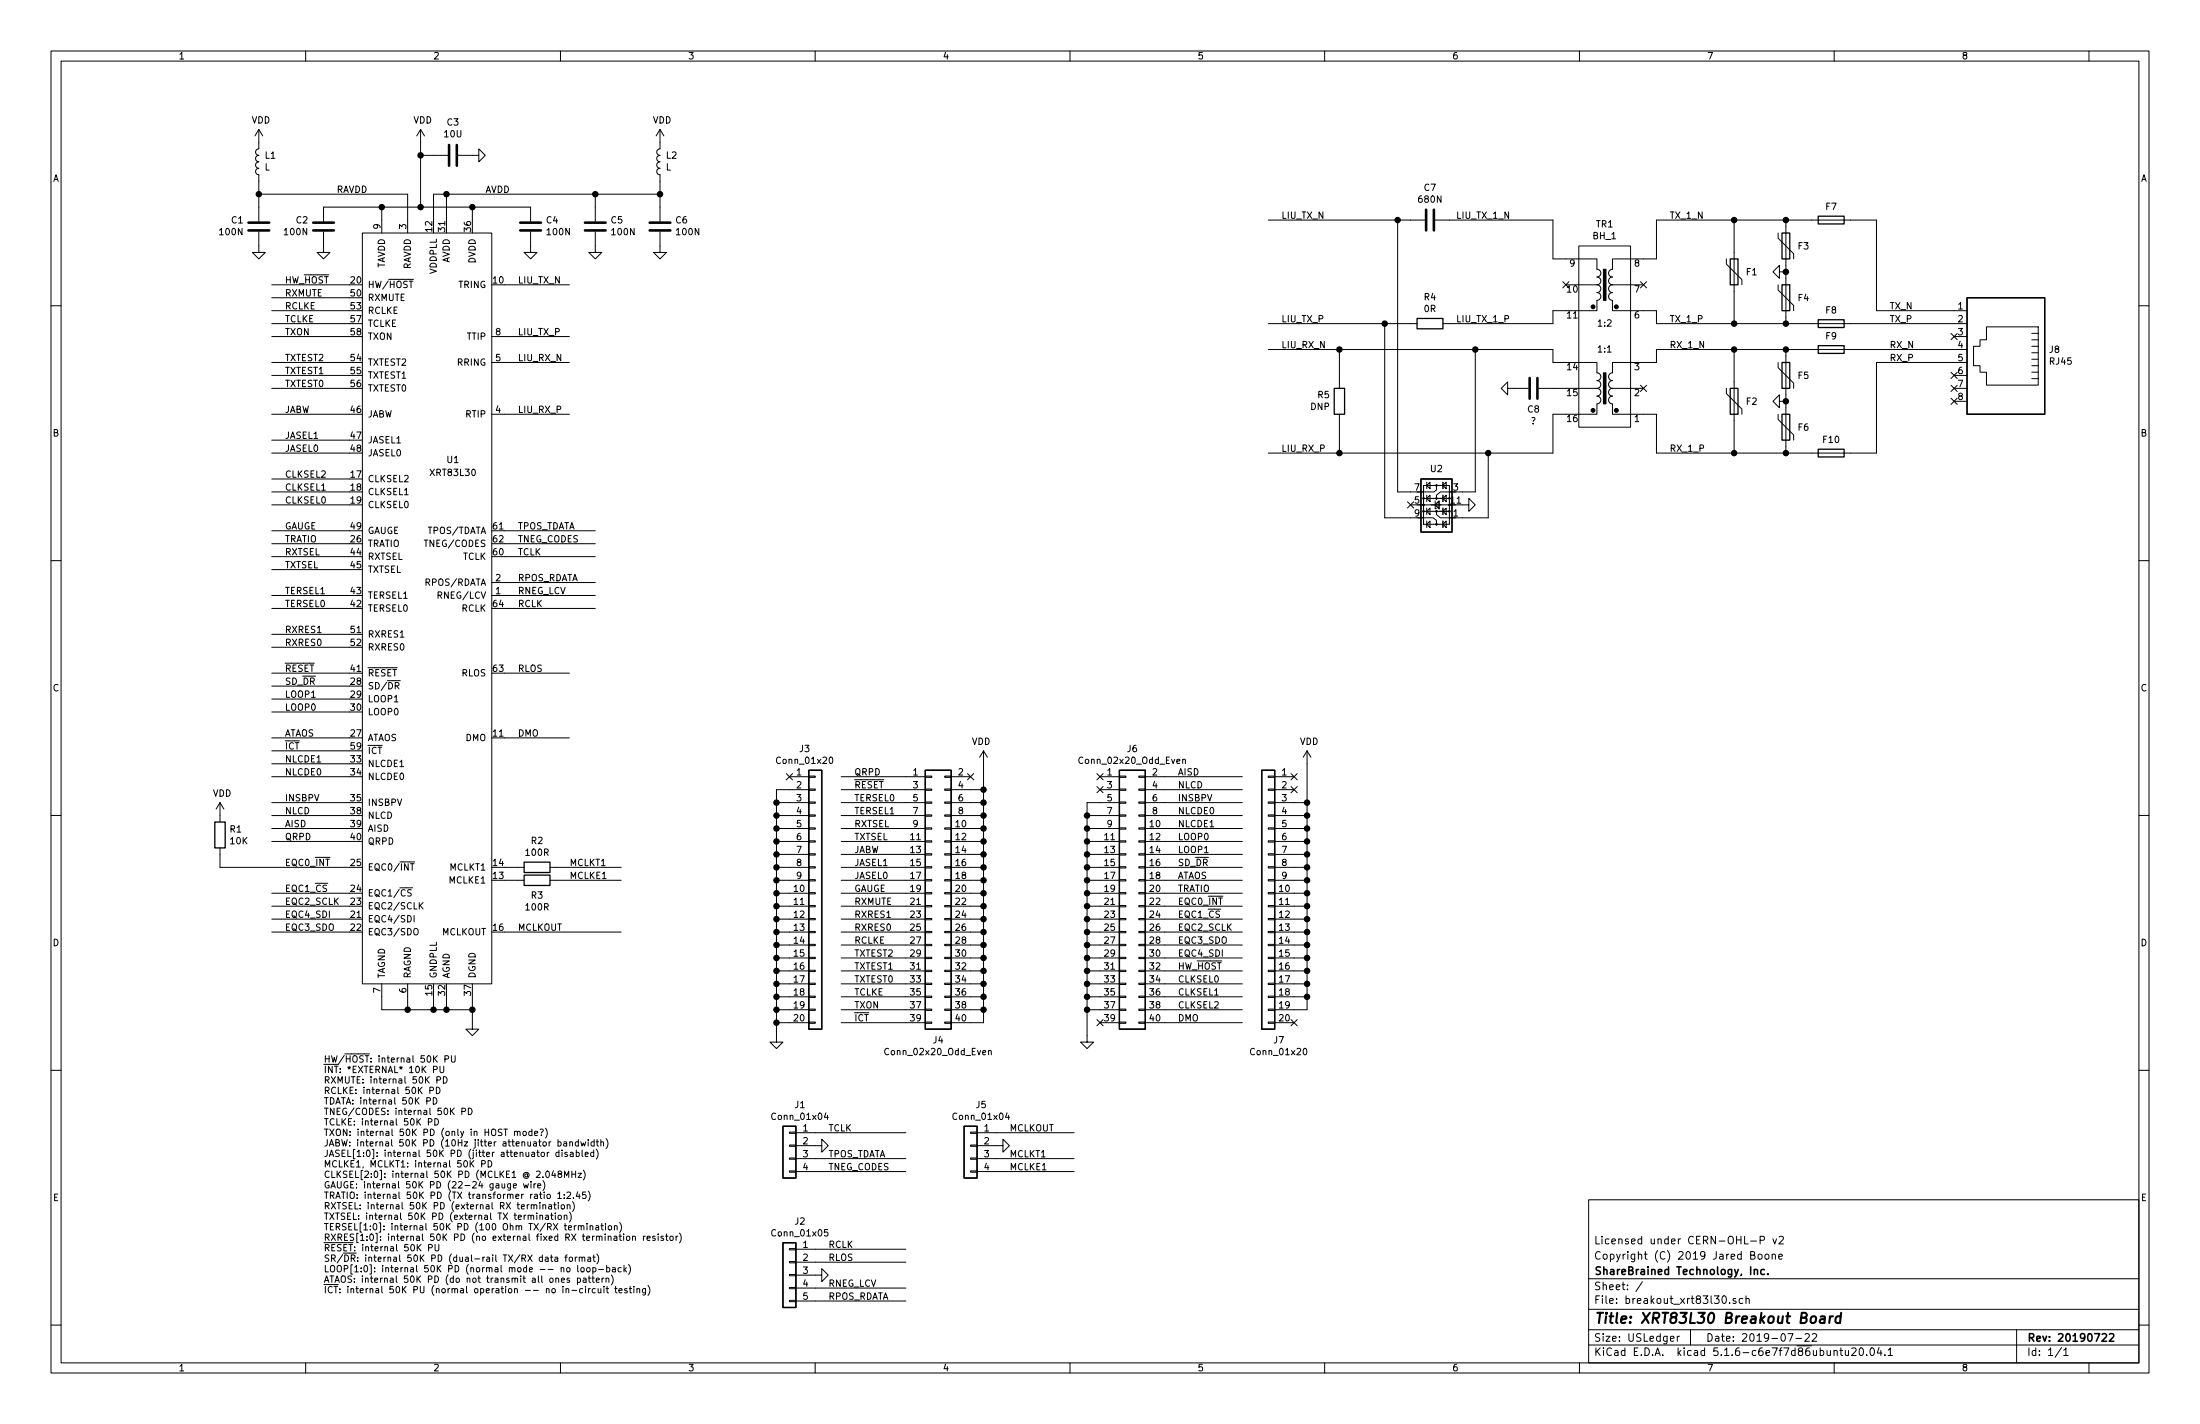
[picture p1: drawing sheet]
EESchema Schematic File Version 4
EELAYER 30 0
EELAYER END
$Descr USLedger 17000 11000
encoding utf-8
Sheet 1 1
Title "XRT83L30 Breakout Board"
Date "2019-07-22"
Rev "20190722"
Comp "ShareBrained Technology, Inc."
Comment1 "Copyright (C) 2019 Jared Boone"
Comment2 "Licensed under CERN-OHL-P v2"
Comment3 ""
Comment4 ""
$EndDescr
$Comp
L Device:Polyfuse F1
U 1 1
P 13400 2100
F 0 "F1" H 13488 2100 50  0000 L CNN
F 1 "Polyfuse" H 13488 2055 50  0001 L CNN
F 2 "littelfuse:DO-214AA" H 13450 1900 50  0001 L CNN
F 3 "https://www.littelfuse.com/~/media/electronics/datasheets/sidactors/littelfuse_sidactor_mc_do_214_datasheet.pdf.pdf" H 13400 2100 50  0001 C CNN
F 4 "Littelfuse" H 13400 2100 50  0001 C CNN "Mfr"
F 5 "‎P0080SCMCLRP‎" H 13400 2100 50  0001 C CNN "Part"
	1    13400 2100
	1    0    0    -1  
$EndComp
Wire Wire Line
	13400 3250 13400 3500
Wire Wire Line
	14000 2700 13800 2700
Connection ~ 13400 2700
Wire Wire Line
	13400 2500 13400 2250
Wire Wire Line
	13400 1700 13800 1700
Connection ~ 13400 1700
$Comp
L Device:Fuse F9
U 1 1
P 14150 2700
F 0 "F9" V 14045 2700 50  0000 C CNN
F 1 "Fuse" V 14044 2700 50  0001 C CNN
F 2 "littelfuse:461" V 14080 2700 50  0001 C CNN
F 3 "https://www.littelfuse.com/~/media/electronics/datasheets/fuses/littelfuse_fuse_461_datasheet.pdf.pdf" H 14150 2700 50  0001 C CNN
F 4 "Littelfuse" V 14150 2700 50  0001 C CNN "Mfr"
F 5 "04611.25ER" V 14150 2700 50  0001 C CNN "Part"
	1    14150 2700
	0    1    1    0   
$EndComp
$Comp
L maxlinear:XRT83L30 U1
U 1 1
P 3300 4700
F 0 "U1" H 3500 5850 50  0000 C CNN
F 1 "XRT83L30" H 3500 5750 50  0000 C CNN
F 2 "ipc_qfp:IPC_QFP64P50_1200X1200X160L60X20N" H 3600 1150 50  0001 C CNN
F 3 "" H 3600 1150 50  0001 C CNN
	1    3300 4700
	1    0    0    -1  
$EndComp
Connection ~ 13400 3500
$Comp
L power:GND #PWR07
U 1 1
P 3650 7900
F 0 "#PWR07" H 3650 7650 50  0001 C CNN
F 1 "GND" H 3655 7727 50  0001 C CNN
F 2 "" H 3650 7900 50  0001 C CNN
F 3 "" H 3650 7900 50  0001 C CNN
	1    3650 7900
	1    0    0    -1  
$EndComp
Wire Wire Line
	3650 7700 3650 7800
Wire Wire Line
	3650 7800 3450 7800
Wire Wire Line
	3450 7800 3450 7700
Connection ~ 3650 7800
Wire Wire Line
	3650 7800 3650 7900
Wire Wire Line
	3450 7800 3350 7800
Wire Wire Line
	3350 7800 3350 7700
Connection ~ 3450 7800
Wire Wire Line
	3350 7800 3150 7800
Wire Wire Line
	3150 7800 3150 7700
Connection ~ 3350 7800
Wire Wire Line
	3150 7800 2950 7800
Wire Wire Line
	2950 7800 2950 7700
Connection ~ 3150 7800
$Comp
L Device:L L1
U 1 1
P 2000 1250
F 0 "L1" H 1957 1204 50  0000 R CNN
F 1 "L" H 1957 1295 50  0000 R CNN
F 2 "ipc_indc:IPC_INDC160X80X100L30N" H 2000 1250 50  0001 C CNN
F 3 "~" H 2000 1250 50  0001 C CNN
	1    2000 1250
	-1   0    0    1   
$EndComp
$Comp
L Device:C C1
U 1 1
P 2000 1750
F 0 "C1" H 1886 1704 50  0000 R CNN
F 1 "100N" H 1886 1795 50  0000 R CNN
F 2 "ipc_capc:IPC_CAPC100X50X55L25N" H 2038 1600 50  0001 C CNN
F 3 "~" H 2000 1750 50  0001 C CNN
	1    2000 1750
	1    0    0    1   
$EndComp
Wire Wire Line
	3650 1700 3650 1600
Wire Wire Line
	3650 1600 3250 1600
Wire Wire Line
	2950 1600 2950 1700
$Comp
L power:VDD #PWR05
U 1 1
P 3250 1100
F 0 "#PWR05" H 3250 950 50  0001 C CNN
F 1 "VDD" H 3267 1273 50  0000 C CNN
F 2 "" H 3250 1100 50  0001 C CNN
F 3 "" H 3250 1100 50  0001 C CNN
	1    3250 1100
	1    0    0    -1  
$EndComp
Wire Wire Line
	3150 1700 3150 1500
Wire Wire Line
	3150 1500 2000 1500
Wire Wire Line
	2000 1600 2000 1500
$Comp
L Device:L L2
U 1 1
P 5100 1250
F 0 "L2" H 5057 1204 50  0000 R CNN
F 1 "L" H 5057 1295 50  0000 R CNN
F 2 "ipc_indc:IPC_INDC160X80X100L30N" H 5100 1250 50  0001 C CNN
F 3 "~" H 5100 1250 50  0001 C CNN
	1    5100 1250
	-1   0    0    1   
$EndComp
$Comp
L Device:C C5
U 1 1
P 4600 1750
F 0 "C5" H 4485 1704 50  0000 R CNN
F 1 "100N" H 4485 1795 50  0000 R CNN
F 2 "ipc_capc:IPC_CAPC100X50X55L25N" H 4638 1600 50  0001 C CNN
F 3 "~" H 4600 1750 50  0001 C CNN
	1    4600 1750
	-1   0    0    1   
$EndComp
$Comp
L power:GND #PWR09
U 1 1
P 4600 1900
F 0 "#PWR09" H 4600 1650 50  0001 C CNN
F 1 "GND" H 4605 1727 50  0001 C CNN
F 2 "" H 4600 1900 50  0001 C CNN
F 3 "" H 4600 1900 50  0001 C CNN
	1    4600 1900
	1    0    0    -1  
$EndComp
$Comp
L power:GND #PWR03
U 1 1
P 2000 1900
F 0 "#PWR03" H 2000 1650 50  0001 C CNN
F 1 "GND" H 2005 1727 50  0001 C CNN
F 2 "" H 2000 1900 50  0001 C CNN
F 3 "" H 2000 1900 50  0001 C CNN
	1    2000 1900
	1    0    0    -1  
$EndComp
Wire Wire Line
	4600 1500 4600 1600
Wire Wire Line
	4600 1500 3450 1500
Wire Wire Line
	3350 1500 3350 1700
Connection ~ 4600 1500
Wire Wire Line
	3450 1700 3450 1500
Connection ~ 3450 1500
Wire Wire Line
	3450 1500 3350 1500
$Comp
L Device:C C6
U 1 1
P 5100 1750
F 0 "C6" H 4985 1704 50  0000 R CNN
F 1 "100N" H 4985 1795 50  0000 R CNN
F 2 "ipc_capc:IPC_CAPC100X50X55L25N" H 5138 1600 50  0001 C CNN
F 3 "~" H 5100 1750 50  0001 C CNN
	1    5100 1750
	-1   0    0    1   
$EndComp
Wire Wire Line
	5100 1600 5100 1500
Connection ~ 5100 1500
Wire Wire Line
	5100 1500 4600 1500
$Comp
L power:GND #PWR011
U 1 1
P 5100 1900
F 0 "#PWR011" H 5100 1650 50  0001 C CNN
F 1 "GND" H 5105 1727 50  0001 C CNN
F 2 "" H 5100 1900 50  0001 C CNN
F 3 "" H 5100 1900 50  0001 C CNN
	1    5100 1900
	1    0    0    -1  
$EndComp
Text Label 4000 2200 0    50   ~ 0
LIU_TX_N
Text Label 4000 2600 0    50   ~ 0
LIU_TX_P
Text Label 4000 3200 0    50   ~ 0
LIU_RX_P
Text Label 4000 2800 0    50   ~ 0
LIU_RX_N
Wire Wire Line
	4400 2200 3900 2200
Wire Wire Line
	4400 2600 3900 2600
Wire Wire Line
	4400 2800 3900 2800
Wire Wire Line
	4400 3200 3900 3200
Wire Wire Line
	13400 2700 13400 2950
Wire Wire Line
	13400 1700 13400 1950
Wire Wire Line
	14300 1700 14500 1700
Connection ~ 13400 2500
Wire Wire Line
	13400 3500 13800 3500
$Comp
L power:VDD #PWR010
U 1 1
P 5100 1100
F 0 "#PWR010" H 5100 950 50  0001 C CNN
F 1 "VDD" H 5117 1273 50  0000 C CNN
F 2 "" H 5100 1100 50  0001 C CNN
F 3 "" H 5100 1100 50  0001 C CNN
	1    5100 1100
	1    0    0    -1  
$EndComp
$Comp
L power:VDD #PWR02
U 1 1
P 2000 1100
F 0 "#PWR02" H 2000 950 50  0001 C CNN
F 1 "VDD" H 2017 1273 50  0000 C CNN
F 2 "" H 2000 1100 50  0001 C CNN
F 3 "" H 2000 1100 50  0001 C CNN
	1    2000 1100
	1    0    0    -1  
$EndComp
Wire Wire Line
	3250 1100 3250 1200
Connection ~ 3250 1600
Wire Wire Line
	3250 1600 2950 1600
$Comp
L Device:C C4
U 1 1
P 4100 1750
F 0 "C4" H 3985 1704 50  0000 R CNN
F 1 "100N" H 3985 1795 50  0000 R CNN
F 2 "ipc_capc:IPC_CAPC100X50X55L25N" H 4138 1600 50  0001 C CNN
F 3 "~" H 4100 1750 50  0001 C CNN
	1    4100 1750
	-1   0    0    1   
$EndComp
$Comp
L Device:C C2
U 1 1
P 2500 1750
F 0 "C2" H 2386 1704 50  0000 R CNN
F 1 "100N" H 2386 1795 50  0000 R CNN
F 2 "ipc_capc:IPC_CAPC100X50X55L25N" H 2538 1600 50  0001 C CNN
F 3 "~" H 2500 1750 50  0001 C CNN
	1    2500 1750
	1    0    0    1   
$EndComp
$Comp
L power:GND #PWR04
U 1 1
P 2500 1900
F 0 "#PWR04" H 2500 1650 50  0001 C CNN
F 1 "GND" H 2505 1727 50  0001 C CNN
F 2 "" H 2500 1900 50  0001 C CNN
F 3 "" H 2500 1900 50  0001 C CNN
	1    2500 1900
	1    0    0    -1  
$EndComp
$Comp
L power:GND #PWR08
U 1 1
P 4100 1900
F 0 "#PWR08" H 4100 1650 50  0001 C CNN
F 1 "GND" H 4105 1727 50  0001 C CNN
F 2 "" H 4100 1900 50  0001 C CNN
F 3 "" H 4100 1900 50  0001 C CNN
	1    4100 1900
	1    0    0    -1  
$EndComp
Wire Wire Line
	2500 1600 2950 1600
Connection ~ 2950 1600
Wire Wire Line
	3650 1600 4100 1600
Connection ~ 3650 1600
Wire Wire Line
	2000 1400 2000 1500
Connection ~ 2000 1500
Wire Wire Line
	5100 1400 5100 1500
Text Label 2600 1500 0    50   ~ 0
RAVDD
Text Label 3750 1500 0    50   ~ 0
AVDD
$Comp
L Device:R R1
U 1 1
P 1700 6450
F 0 "R1" H 1770 6496 50  0000 L CNN
F 1 "10K" H 1770 6405 50  0000 L CNN
F 2 "ipc_resc:IPC_RESC160X80X55L25N" V 1630 6450 50  0001 C CNN
F 3 "~" H 1700 6450 50  0001 C CNN
	1    1700 6450
	1    0    0    -1  
$EndComp
$Comp
L power:VDD #PWR01
U 1 1
P 1700 6300
F 0 "#PWR01" H 1700 6150 50  0001 C CNN
F 1 "VDD" H 1717 6473 50  0000 C CNN
F 2 "" H 1700 6300 50  0001 C CNN
F 3 "" H 1700 6300 50  0001 C CNN
	1    1700 6300
	1    0    0    -1  
$EndComp
Wire Wire Line
	2700 6700 1700 6700
Wire Wire Line
	1700 6700 1700 6600
Text Notes 2500 10000 0    50   ~ 0
HW/~HOST~: internal 50K PU\n~INT~: *EXTERNAL* 10K PU\nRXMUTE: internal 50K PD\nRCLKE: internal 50K PD\nTDATA: internal 50K PD\nTNEG/CODES: internal 50K PD\nTCLKE: internal 50K PD\nTXON: internal 50K PD (only in HOST mode?)\nJABW: internal 50K PD (10Hz jitter attenuator bandwidth)\nJASEL[1:0]: internal 50K PD (jitter attenuator disabled)\nMCLKE1, MCLKT1: internal 50K PD\nCLKSEL[2:0]: internal 50K PD (MCLKE1 @ 2.048MHz)\nGAUGE: internal 50K PD (22-24 gauge wire)\nTRATIO: internal 50K PD (TX transformer ratio 1:2.45)\nRXTSEL: internal 50K PD (external RX termination)\nTXTSEL: internal 50K PD (external TX termination)\nTERSEL[1:0]: internal 50K PD (100 Ohm TX/RX termination)\nRXRES[1:0]: internal 50K PD (no external fixed RX termination resistor)\n~RESET~: internal 50K PU\nSR/~DR~: internal 50K PD (dual-rail TX/RX data format)\nLOOP[1:0]: internal 50K PD (normal mode -- no loop-back)\nATAOS: internal 50K PD (do not transmit all ones pattern)\n~ICT~: internal 50K PU (normal operation -- no in-circuit testing)
$Comp
L Device:R R2
U 1 1
P 4150 6700
F 0 "R2" V 3943 6700 50  0000 C CNN
F 1 "100R" V 4034 6700 50  0000 C CNN
F 2 "ipc_resc:IPC_RESC160X80X55L25N" V 4080 6700 50  0001 C CNN
F 3 "~" H 4150 6700 50  0001 C CNN
	1    4150 6700
	0    1    1    0   
$EndComp
$Comp
L Device:R R3
U 1 1
P 4150 6800
F 0 "R3" V 4265 6800 50  0000 C CNN
F 1 "100R" V 4356 6800 50  0000 C CNN
F 2 "ipc_resc:IPC_RESC160X80X55L25N" V 4080 6800 50  0001 C CNN
F 3 "~" H 4150 6800 50  0001 C CNN
	1    4150 6800
	0    1    1    0   
$EndComp
Wire Wire Line
	3900 6700 4000 6700
Wire Wire Line
	4300 6700 4800 6700
Wire Wire Line
	3900 6800 4000 6800
Wire Wire Line
	4300 6800 4800 6800
Wire Wire Line
	4800 7200 3900 7200
$Comp
L Device:C C3
U 1 1
P 3500 1200
F 0 "C3" V 3752 1200 50  0000 C CNN
F 1 "10U" V 3661 1200 50  0000 C CNN
F 2 "ipc_capc:IPC_CAPC200X125X135L45N" H 3538 1050 50  0001 C CNN
F 3 "~" H 3500 1200 50  0001 C CNN
	1    3500 1200
	0    -1   -1   0   
$EndComp
$Comp
L power:GND #PWR06
U 1 1
P 3650 1200
F 0 "#PWR06" H 3650 950 50  0001 C CNN
F 1 "GND" H 3655 1027 50  0001 C CNN
F 2 "" H 3650 1200 50  0001 C CNN
F 3 "" H 3650 1200 50  0001 C CNN
	1    3650 1200
	0    -1   -1   0   
$EndComp
Wire Wire Line
	3350 1200 3250 1200
Connection ~ 3250 1200
Wire Wire Line
	3250 1200 3250 1600
Wire Wire Line
	2100 3700 2700 3700
Wire Wire Line
	2100 3800 2700 3800
Wire Wire Line
	2100 3900 2700 3900
Text Label 2200 3700 0    50   ~ 0
CLKSEL2
Text Label 2200 3800 0    50   ~ 0
CLKSEL1
Text Label 2200 3900 0    50   ~ 0
CLKSEL0
Wire Wire Line
	2100 2200 2700 2200
Wire Wire Line
	2100 2600 2700 2600
Wire Wire Line
	2100 2300 2700 2300
Wire Wire Line
	2100 3200 2700 3200
Wire Wire Line
	2100 3400 2700 3400
Wire Wire Line
	2100 3500 2700 3500
Text Label 2200 3400 0    50   ~ 0
JASEL1
Text Label 2200 3500 0    50   ~ 0
JASEL0
Text Label 2200 2600 0    50   ~ 0
TXON
Text Label 2200 2300 0    50   ~ 0
RXMUTE
Text Label 2200 2200 0    50   ~ 0
HW_~HOST
Wire Wire Line
	2100 2800 2700 2800
Wire Wire Line
	2100 2900 2700 2900
Wire Wire Line
	2100 3000 2700 3000
Text Label 2200 2800 0    50   ~ 0
TXTEST2
Text Label 2200 2900 0    50   ~ 0
TXTEST1
Text Label 2200 3000 0    50   ~ 0
TXTEST0
$Comp
L Connector_Generic:Conn_02x20_Odd_Even J4
U 1 1
P 7200 6900
F 0 "J4" H 7250 5767 50  0000 C CNN
F 1 "Conn_02x20_Odd_Even" H 7250 5676 50  0000 C CNN
F 2 "Connector_PinHeader_2.54mm:PinHeader_2x20_P2.54mm_Vertical" H 7200 6900 50  0001 C CNN
F 3 "~" H 7200 6900 50  0001 C CNN
	1    7200 6900
	1    0    0    -1  
$EndComp
Wire Wire Line
	2100 4100 2700 4100
Wire Wire Line
	2100 4200 2700 4200
Wire Wire Line
	2100 4300 2700 4300
Wire Wire Line
	2100 4400 2700 4400
Wire Wire Line
	2100 4600 2700 4600
Wire Wire Line
	2100 4700 2700 4700
Wire Wire Line
	2100 4900 2700 4900
Wire Wire Line
	2100 5000 2700 5000
Wire Wire Line
	2100 5300 2700 5300
Wire Wire Line
	2100 5400 2700 5400
Wire Wire Line
	2100 5500 2700 5500
Wire Wire Line
	2100 6900 2700 6900
Wire Wire Line
	2100 7000 2700 7000
Wire Wire Line
	2100 7100 2700 7100
Wire Wire Line
	2100 7200 2700 7200
Wire Wire Line
	2100 5700 2700 5700
Wire Wire Line
	2100 5800 2700 5800
Wire Wire Line
	2100 5900 2700 5900
Wire Wire Line
	2100 6000 2700 6000
Wire Wire Line
	2100 6200 2700 6200
Wire Wire Line
	2100 6300 2700 6300
Wire Wire Line
	2100 6400 2700 6400
Wire Wire Line
	2100 6500 2700 6500
Text Label 4400 6700 0    50   ~ 0
MCLKT1
Text Label 4400 6800 0    50   ~ 0
MCLKE1
Text Label 4000 7200 0    50   ~ 0
MCLKOUT
Text Label 2200 6900 0    50   ~ 0
EQC1_~CS
Text Label 2200 7000 0    50   ~ 0
EQC2_SCLK
Text Label 2200 7100 0    50   ~ 0
EQC4_SDI
Text Label 2200 7200 0    50   ~ 0
EQC3_SDO
Text Label 2200 6500 0    50   ~ 0
QRPD
Text Label 2200 6400 0    50   ~ 0
AISD
Text Label 2200 6300 0    50   ~ 0
NLCD
Text Label 2200 6200 0    50   ~ 0
INSBPV
Text Label 2200 6000 0    50   ~ 0
NLCDE0
Text Label 2200 5900 0    50   ~ 0
NLCDE1
Text Label 2200 5800 0    50   ~ 0
~ICT
Text Label 2200 5700 0    50   ~ 0
ATAOS
Text Label 2200 5500 0    50   ~ 0
LOOP0
Text Label 2200 5400 0    50   ~ 0
LOOP1
Text Label 2200 6700 0    50   ~ 0
EQC0_~INT
Text Label 2200 5300 0    50   ~ 0
SD_~DR
Wire Wire Line
	2100 5200 2700 5200
Text Label 2200 5200 0    50   ~ 0
~RESET
Wire Wire Line
	2100 2400 2700 2400
Wire Wire Line
	2100 2500 2700 2500
Text Label 2200 2400 0    50   ~ 0
RCLKE
Text Label 2200 2500 0    50   ~ 0
TCLKE
Text Label 2200 4100 0    50   ~ 0
GAUGE
Text Label 2200 4200 0    50   ~ 0
TRATIO
Text Label 2200 4300 0    50   ~ 0
RXTSEL
Text Label 2200 4400 0    50   ~ 0
TXTSEL
Text Label 2200 4600 0    50   ~ 0
TERSEL1
Text Label 2200 4700 0    50   ~ 0
TERSEL0
Text Label 2200 4900 0    50   ~ 0
RXRES1
Text Label 2200 5000 0    50   ~ 0
RXRES0
Wire Wire Line
	3900 4100 4600 4100
Wire Wire Line
	4600 4200 3900 4200
Wire Wire Line
	4600 4300 3900 4300
Wire Wire Line
	4600 4500 3900 4500
Wire Wire Line
	4600 4600 3900 4600
Wire Wire Line
	4600 4700 3900 4700
Wire Wire Line
	4400 5200 3900 5200
Wire Wire Line
	4400 5700 3900 5700
Text Label 4000 5700 0    50   ~ 0
DMO
Text Label 4000 5200 0    50   ~ 0
RLOS
Text Label 4000 4700 0    50   ~ 0
RCLK
Text Label 4000 4600 0    50   ~ 0
RNEG_LCV
Text Label 4000 4500 0    50   ~ 0
RPOS_RDATA
Text Label 4000 4300 0    50   ~ 0
TCLK
Text Label 4000 4200 0    50   ~ 0
TNEG_CODES
Text Label 4000 4100 0    50   ~ 0
TPOS_TDATA
$Comp
L Connector_Generic:Conn_02x20_Odd_Even J6
U 1 1
P 8700 6900
F 0 "J6" H 8750 8017 50  0000 C CNN
F 1 "Conn_02x20_Odd_Even" H 8750 7926 50  0000 C CNN
F 2 "Connector_PinHeader_2.54mm:PinHeader_2x20_P2.54mm_Vertical" H 8700 6900 50  0001 C CNN
F 3 "~" H 8700 6900 50  0001 C CNN
	1    8700 6900
	1    0    0    -1  
$EndComp
Wire Wire Line
	6300 10050 7000 10050
Text Label 6400 10050 0    50   ~ 0
RPOS_RDATA
Wire Wire Line
	7000 9950 6300 9950
Text Label 6400 9950 0    50   ~ 0
RNEG_LCV
Text Label 6400 8750 0    50   ~ 0
TCLK
Wire Wire Line
	7000 9750 6300 9750
Wire Wire Line
	7000 9650 6300 9650
Wire Wire Line
	7000 9050 6300 9050
Wire Wire Line
	7000 8950 6300 8950
Wire Wire Line
	7000 8750 6300 8750
Text Label 6600 7900 0    50   ~ 0
~ICT
Text Label 6600 7800 0    50   ~ 0
TXON
Text Label 6600 7700 0    50   ~ 0
TCLKE
Text Label 6600 7600 0    50   ~ 0
TXTEST0
Text Label 6600 7500 0    50   ~ 0
TXTEST1
Text Label 6600 7400 0    50   ~ 0
TXTEST2
Text Label 6600 7300 0    50   ~ 0
RCLKE
Text Label 6600 7200 0    50   ~ 0
RXRES0
Text Label 6600 7100 0    50   ~ 0
RXRES1
Text Label 6600 7000 0    50   ~ 0
RXMUTE
Text Label 6600 6900 0    50   ~ 0
GAUGE
Text Label 6600 6800 0    50   ~ 0
JASEL0
Text Label 6600 6700 0    50   ~ 0
JASEL1
Wire Wire Line
	7000 7900 6500 7900
Wire Wire Line
	7000 7800 6500 7800
Wire Wire Line
	7000 7700 6500 7700
Wire Wire Line
	7000 7600 6500 7600
Wire Wire Line
	7000 7500 6500 7500
Wire Wire Line
	7000 7400 6500 7400
Wire Wire Line
	7000 7300 6500 7300
Wire Wire Line
	7000 7200 6500 7200
Wire Wire Line
	7000 7100 6500 7100
Wire Wire Line
	7000 7000 6500 7000
Wire Wire Line
	7000 6900 6500 6900
Wire Wire Line
	7000 6800 6500 6800
Wire Wire Line
	7000 6700 6500 6700
Text Label 2200 3200 0    50   ~ 0
JABW
Text Label 6600 6600 0    50   ~ 0
JABW
Text Label 6600 6500 0    50   ~ 0
TXTSEL
Text Label 6600 6400 0    50   ~ 0
RXTSEL
Text Label 6600 6300 0    50   ~ 0
TERSEL1
Text Label 6600 6200 0    50   ~ 0
TERSEL0
Text Label 6600 6100 0    50   ~ 0
~RESET
Text Label 6600 6000 0    50   ~ 0
QRPD
Text Label 9100 6000 0    50   ~ 0
AISD
Text Label 9100 6100 0    50   ~ 0
NLCD
Text Label 9100 6200 0    50   ~ 0
INSBPV
Text Label 9100 6300 0    50   ~ 0
NLCDE0
Text Label 9100 6400 0    50   ~ 0
NLCDE1
Text Label 9100 6500 0    50   ~ 0
LOOP0
Text Label 9100 6600 0    50   ~ 0
LOOP1
Text Label 9100 6700 0    50   ~ 0
SD_~DR
Text Label 9100 6800 0    50   ~ 0
ATAOS
Text Label 9100 6900 0    50   ~ 0
TRATIO
Text Label 9100 7000 0    50   ~ 0
EQC0_~INT
Text Label 9100 7100 0    50   ~ 0
EQC1_~CS
Text Label 9100 7200 0    50   ~ 0
EQC2_SCLK
Text Label 9100 7300 0    50   ~ 0
EQC3_SDO
Text Label 9100 7400 0    50   ~ 0
EQC4_SDI
Text Label 9100 7500 0    50   ~ 0
HW_~HOST
Text Label 9100 7600 0    50   ~ 0
CLKSEL0
Text Label 9100 7700 0    50   ~ 0
CLKSEL1
Text Label 9100 7800 0    50   ~ 0
CLKSEL2
Wire Wire Line
	7000 6600 6500 6600
Wire Wire Line
	7000 6500 6500 6500
Wire Wire Line
	7000 6400 6500 6400
Wire Wire Line
	7000 6300 6500 6300
Wire Wire Line
	7000 6200 6500 6200
Wire Wire Line
	7000 6100 6500 6100
Wire Wire Line
	7000 6000 6500 6000
Wire Wire Line
	9000 6000 9600 6000
Wire Wire Line
	9000 6100 9600 6100
Wire Wire Line
	9000 6200 9600 6200
Wire Wire Line
	9000 6300 9600 6300
Wire Wire Line
	9000 6400 9600 6400
Wire Wire Line
	9000 6500 9600 6500
Wire Wire Line
	9000 6600 9600 6600
Wire Wire Line
	9000 6700 9600 6700
Wire Wire Line
	9000 6800 9600 6800
Wire Wire Line
	9000 6900 9600 6900
Wire Wire Line
	9000 7000 9600 7000
Wire Wire Line
	9000 7100 9600 7100
Wire Wire Line
	9000 7200 9600 7200
Wire Wire Line
	9000 7300 9600 7300
Wire Wire Line
	9000 7400 9600 7400
Wire Wire Line
	9000 7500 9600 7500
Wire Wire Line
	9000 7600 9600 7600
Wire Wire Line
	9000 7700 9600 7700
Wire Wire Line
	9000 7800 9600 7800
Wire Wire Line
	9000 7900 9600 7900
Text Label 7800 8750 0    50   ~ 0
MCLKOUT
Text Label 7800 8950 0    50   ~ 0
MCLKT1
Text Label 7800 9050 0    50   ~ 0
MCLKE1
Text Label 9100 7900 0    50   ~ 0
DMO
Wire Wire Line
	7700 8750 8300 8750
Wire Wire Line
	7700 8950 8300 8950
Wire Wire Line
	7700 9050 8300 9050
$Comp
L Connector_Generic:Conn_01x04 J5
U 1 1
P 7500 8850
F 0 "J5" H 7418 9167 50  0000 C CNN
F 1 "Conn_01x04" H 7418 9076 50  0000 C CNN
F 2 "Connector_PinHeader_2.54mm:PinHeader_1x04_P2.54mm_Vertical" H 7500 8850 50  0001 C CNN
F 3 "~" H 7500 8850 50  0001 C CNN
	1    7500 8850
	-1   0    0    -1  
$EndComp
$Comp
L Connector_Generic:Conn_01x04 J1
U 1 1
P 6100 8850
F 0 "J1" H 6018 9167 50  0000 C CNN
F 1 "Conn_01x04" H 6018 9076 50  0000 C CNN
F 2 "Connector_PinHeader_2.54mm:PinHeader_1x04_P2.54mm_Vertical" H 6100 8850 50  0001 C CNN
F 3 "~" H 6100 8850 50  0001 C CNN
	1    6100 8850
	-1   0    0    -1  
$EndComp
$Comp
L Connector_Generic:Conn_01x05 J2
U 1 1
P 6100 9850
F 0 "J2" H 6018 10267 50  0000 C CNN
F 1 "Conn_01x05" H 6018 10176 50  0000 C CNN
F 2 "Connector_PinHeader_2.54mm:PinHeader_1x05_P2.54mm_Vertical" H 6100 9850 50  0001 C CNN
F 3 "~" H 6100 9850 50  0001 C CNN
	1    6100 9850
	-1   0    0    -1  
$EndComp
$Comp
L power:GND #PWR016
U 1 1
P 7700 8850
F 0 "#PWR016" H 7700 8600 50  0001 C CNN
F 1 "GND" H 7705 8677 50  0001 C CNN
F 2 "" H 7700 8850 50  0001 C CNN
F 3 "" H 7700 8850 50  0001 C CNN
	1    7700 8850
	0    -1   -1   0   
$EndComp
$Comp
L power:GND #PWR013
U 1 1
P 6300 8850
F 0 "#PWR013" H 6300 8600 50  0001 C CNN
F 1 "GND" H 6305 8677 50  0001 C CNN
F 2 "" H 6300 8850 50  0001 C CNN
F 3 "" H 6300 8850 50  0001 C CNN
	1    6300 8850
	0    -1   -1   0   
$EndComp
$Comp
L power:GND #PWR014
U 1 1
P 6300 9850
F 0 "#PWR014" H 6300 9600 50  0001 C CNN
F 1 "GND" H 6305 9677 50  0001 C CNN
F 2 "" H 6300 9850 50  0001 C CNN
F 3 "" H 6300 9850 50  0001 C CNN
	1    6300 9850
	0    -1   -1   0   
$EndComp
Wire Wire Line
	8500 7800 8400 7800
Connection ~ 8400 7800
Wire Wire Line
	8500 7700 8400 7700
Connection ~ 8400 7700
Wire Wire Line
	8400 7700 8400 7800
Wire Wire Line
	8500 7600 8400 7600
Connection ~ 8400 7600
Wire Wire Line
	8400 7600 8400 7700
Wire Wire Line
	8500 7500 8400 7500
Connection ~ 8400 7500
Wire Wire Line
	8400 7500 8400 7600
Wire Wire Line
	8500 7400 8400 7400
Connection ~ 8400 7400
Wire Wire Line
	8400 7400 8400 7500
Wire Wire Line
	8500 7300 8400 7300
Connection ~ 8400 7300
Wire Wire Line
	8400 7300 8400 7400
Wire Wire Line
	8500 7200 8400 7200
Connection ~ 8400 7200
Wire Wire Line
	8400 7200 8400 7300
Wire Wire Line
	8500 7100 8400 7100
Connection ~ 8400 7100
Wire Wire Line
	8400 7100 8400 7200
Wire Wire Line
	8500 7000 8400 7000
Connection ~ 8400 7000
Wire Wire Line
	8400 7000 8400 7100
Wire Wire Line
	8500 6900 8400 6900
Connection ~ 8400 6900
Wire Wire Line
	8400 6900 8400 7000
Wire Wire Line
	8500 6800 8400 6800
Connection ~ 8400 6800
Wire Wire Line
	8400 6800 8400 6900
Wire Wire Line
	8500 6700 8400 6700
Connection ~ 8400 6700
Wire Wire Line
	8400 6700 8400 6800
Wire Wire Line
	8500 6600 8400 6600
Connection ~ 8400 6600
Wire Wire Line
	8400 6600 8400 6700
Wire Wire Line
	8500 6500 8400 6500
Connection ~ 8400 6500
Wire Wire Line
	8400 6500 8400 6600
Wire Wire Line
	8500 6400 8400 6400
Connection ~ 8400 6400
Wire Wire Line
	8400 6400 8400 6500
Wire Wire Line
	8500 6300 8400 6300
Connection ~ 8400 6300
Wire Wire Line
	8400 6300 8400 6400
Wire Wire Line
	8500 6200 8400 6200
Wire Wire Line
	8400 6200 8400 6300
Wire Wire Line
	6100 6100 6000 6100
Wire Wire Line
	6000 6100 6000 6200
Wire Wire Line
	6100 6200 6000 6200
Connection ~ 6000 6200
Wire Wire Line
	6000 6200 6000 6300
Wire Wire Line
	6100 6300 6000 6300
Connection ~ 6000 6300
Wire Wire Line
	6000 6300 6000 6400
Wire Wire Line
	6100 6400 6000 6400
Connection ~ 6000 6400
Wire Wire Line
	6000 6400 6000 6500
Wire Wire Line
	6100 6500 6000 6500
Connection ~ 6000 6500
Wire Wire Line
	6000 6500 6000 6600
Wire Wire Line
	6100 6600 6000 6600
Connection ~ 6000 6600
Wire Wire Line
	6000 6600 6000 6700
Wire Wire Line
	6100 6700 6000 6700
Connection ~ 6000 6700
Wire Wire Line
	6000 6700 6000 6800
Wire Wire Line
	6100 6800 6000 6800
Connection ~ 6000 6800
Wire Wire Line
	6000 6800 6000 6900
Wire Wire Line
	6100 6900 6000 6900
Connection ~ 6000 6900
Wire Wire Line
	6000 6900 6000 7000
Wire Wire Line
	6100 7000 6000 7000
Connection ~ 6000 7000
Wire Wire Line
	6000 7000 6000 7100
Wire Wire Line
	6100 7100 6000 7100
Connection ~ 6000 7100
Wire Wire Line
	6000 7100 6000 7200
Wire Wire Line
	6100 7200 6000 7200
Connection ~ 6000 7200
Wire Wire Line
	6000 7200 6000 7300
Wire Wire Line
	6100 7300 6000 7300
Connection ~ 6000 7300
Wire Wire Line
	6000 7300 6000 7400
Wire Wire Line
	6100 7400 6000 7400
Connection ~ 6000 7400
Wire Wire Line
	6000 7400 6000 7500
Wire Wire Line
	6100 7500 6000 7500
Connection ~ 6000 7500
Wire Wire Line
	6000 7500 6000 7600
Wire Wire Line
	6100 7600 6000 7600
Connection ~ 6000 7600
Wire Wire Line
	6000 7600 6000 7700
Wire Wire Line
	6100 7700 6000 7700
Connection ~ 6000 7700
Wire Wire Line
	6000 7700 6000 7800
Wire Wire Line
	6100 7800 6000 7800
Connection ~ 6000 7800
Wire Wire Line
	6000 7800 6000 7900
Wire Wire Line
	6100 7900 6000 7900
Connection ~ 6000 7900
Wire Wire Line
	6000 7900 6000 8000
$Comp
L power:GND #PWR012
U 1 1
P 6000 8000
F 0 "#PWR012" H 6000 7750 50  0001 C CNN
F 1 "GND" H 6005 7827 50  0001 C CNN
F 2 "" H 6000 8000 50  0001 C CNN
F 3 "" H 6000 8000 50  0001 C CNN
	1    6000 8000
	1    0    0    -1  
$EndComp
$Comp
L power:GND #PWR017
U 1 1
P 8400 8000
F 0 "#PWR017" H 8400 7750 50  0001 C CNN
F 1 "GND" H 8405 7827 50  0001 C CNN
F 2 "" H 8400 8000 50  0001 C CNN
F 3 "" H 8400 8000 50  0001 C CNN
	1    8400 8000
	1    0    0    -1  
$EndComp
$Comp
L Connector_Generic:Conn_01x20 J3
U 1 1
P 6300 6900
F 0 "J3" H 6218 8017 50  0000 C CNN
F 1 "Conn_01x20" H 6218 7926 50  0000 C CNN
F 2 "Connector_PinHeader_2.54mm:PinHeader_1x20_P2.54mm_Vertical" H 6300 6900 50  0001 C CNN
F 3 "~" H 6300 6900 50  0001 C CNN
	1    6300 6900
	1    0    0    -1  
$EndComp
Wire Wire Line
	7500 7900 7600 7900
Wire Wire Line
	7500 7800 7600 7800
Connection ~ 7600 7800
Wire Wire Line
	7600 7800 7600 7900
Wire Wire Line
	7500 7700 7600 7700
Connection ~ 7600 7700
Wire Wire Line
	7600 7700 7600 7800
Wire Wire Line
	7500 7600 7600 7600
Connection ~ 7600 7600
Wire Wire Line
	7600 7600 7600 7700
Wire Wire Line
	7500 7500 7600 7500
Connection ~ 7600 7500
Wire Wire Line
	7600 7500 7600 7600
Wire Wire Line
	7500 7400 7600 7400
Connection ~ 7600 7400
Wire Wire Line
	7600 7400 7600 7500
Wire Wire Line
	7500 7300 7600 7300
Connection ~ 7600 7300
Wire Wire Line
	7600 7300 7600 7400
Wire Wire Line
	7500 7200 7600 7200
Connection ~ 7600 7200
Wire Wire Line
	7600 7200 7600 7300
Wire Wire Line
	7500 7100 7600 7100
Connection ~ 7600 7100
Wire Wire Line
	7600 7100 7600 7200
Wire Wire Line
	7500 7000 7600 7000
Connection ~ 7600 7000
Wire Wire Line
	7600 7000 7600 7100
Wire Wire Line
	7500 6900 7600 6900
Connection ~ 7600 6900
Wire Wire Line
	7600 6900 7600 7000
Wire Wire Line
	7500 6800 7600 6800
Connection ~ 7600 6800
Wire Wire Line
	7600 6800 7600 6900
Wire Wire Line
	7500 6700 7600 6700
Connection ~ 7600 6700
Wire Wire Line
	7600 6700 7600 6800
Wire Wire Line
	7500 6600 7600 6600
Connection ~ 7600 6600
Wire Wire Line
	7600 6600 7600 6700
Wire Wire Line
	7500 6500 7600 6500
Connection ~ 7600 6500
Wire Wire Line
	7600 6500 7600 6600
Wire Wire Line
	7500 6400 7600 6400
Connection ~ 7600 6400
Wire Wire Line
	7600 6400 7600 6500
Wire Wire Line
	7500 6300 7600 6300
Connection ~ 7600 6300
Wire Wire Line
	7600 6300 7600 6400
Wire Wire Line
	7500 6200 7600 6200
Connection ~ 7600 6200
Wire Wire Line
	7600 6200 7600 6300
Wire Wire Line
	7500 6100 7600 6100
Connection ~ 7600 6100
Wire Wire Line
	7600 6100 7600 6200
$Comp
L power:VDD #PWR015
U 1 1
P 7600 5900
F 0 "#PWR015" H 7600 5750 50  0001 C CNN
F 1 "VDD" H 7617 6073 50  0000 C CNN
F 2 "" H 7600 5900 50  0001 C CNN
F 3 "" H 7600 5900 50  0001 C CNN
	1    7600 5900
	-1   0    0    -1  
$EndComp
Wire Wire Line
	8400 7800 8400 8000
$Comp
L Connector_Generic:Conn_01x20 J7
U 1 1
P 9800 6900
F 0 "J7" H 9718 5767 50  0000 C CNN
F 1 "Conn_01x20" H 9718 5676 50  0000 C CNN
F 2 "Connector_PinHeader_2.54mm:PinHeader_1x20_P2.54mm_Vertical" H 9800 6900 50  0001 C CNN
F 3 "~" H 9800 6900 50  0001 C CNN
	1    9800 6900
	-1   0    0    -1  
$EndComp
Wire Wire Line
	10000 7800 10100 7800
Wire Wire Line
	10000 7700 10100 7700
Connection ~ 10100 7700
Wire Wire Line
	10100 7700 10100 7800
Wire Wire Line
	10000 7600 10100 7600
Connection ~ 10100 7600
Wire Wire Line
	10100 7600 10100 7700
Wire Wire Line
	10000 7500 10100 7500
Connection ~ 10100 7500
Wire Wire Line
	10100 7500 10100 7600
Wire Wire Line
	10000 7400 10100 7400
Connection ~ 10100 7400
Wire Wire Line
	10100 7400 10100 7500
Wire Wire Line
	10000 7300 10100 7300
Connection ~ 10100 7300
Wire Wire Line
	10100 7300 10100 7400
Wire Wire Line
	10000 7200 10100 7200
Connection ~ 10100 7200
Wire Wire Line
	10100 7200 10100 7300
Wire Wire Line
	10000 7100 10100 7100
Connection ~ 10100 7100
Wire Wire Line
	10100 7100 10100 7200
Wire Wire Line
	10000 7000 10100 7000
Connection ~ 10100 7000
Wire Wire Line
	10100 7000 10100 7100
Wire Wire Line
	10000 6900 10100 6900
Connection ~ 10100 6900
Wire Wire Line
	10100 6900 10100 7000
Wire Wire Line
	10000 6800 10100 6800
Connection ~ 10100 6800
Wire Wire Line
	10100 6800 10100 6900
Wire Wire Line
	10000 6700 10100 6700
Connection ~ 10100 6700
Wire Wire Line
	10100 6700 10100 6800
Wire Wire Line
	10000 6600 10100 6600
Connection ~ 10100 6600
Wire Wire Line
	10100 6600 10100 6700
Wire Wire Line
	10000 6500 10100 6500
Connection ~ 10100 6500
Wire Wire Line
	10100 6500 10100 6600
Wire Wire Line
	10000 6400 10100 6400
Connection ~ 10100 6400
Wire Wire Line
	10100 6400 10100 6500
Wire Wire Line
	10000 6300 10100 6300
Connection ~ 10100 6300
Wire Wire Line
	10100 6300 10100 6400
Wire Wire Line
	10000 6200 10100 6200
Connection ~ 10100 6200
Wire Wire Line
	10100 6200 10100 6300
$Comp
L power:VDD #PWR018
U 1 1
P 10100 5900
F 0 "#PWR018" H 10100 5750 50  0001 C CNN
F 1 "VDD" H 10117 6073 50  0000 C CNN
F 2 "" H 10100 5900 50  0001 C CNN
F 3 "" H 10100 5900 50  0001 C CNN
	1    10100 5900
	1    0    0    -1  
$EndComp
Wire Wire Line
	10100 5900 10100 6200
Wire Wire Line
	7600 5900 7600 6100
NoConn ~ 10000 6100
NoConn ~ 10000 6000
NoConn ~ 8500 6100
NoConn ~ 8500 6000
NoConn ~ 7500 6000
NoConn ~ 6100 6000
Text Label 6400 9650 0    50   ~ 0
RCLK
Text Label 6400 9750 0    50   ~ 0
RLOS
Text Label 6400 9050 0    50   ~ 0
TNEG_CODES
Text Label 6400 8950 0    50   ~ 0
TPOS_TDATA
Wire Wire Line
	14000 2500 13800 2500
Wire Wire Line
	14300 3500 14500 3500
Wire Wire Line
	13800 2700 13800 2750
Wire Wire Line
	13800 3050 13800 3100
Wire Wire Line
	13800 3450 13800 3500
Connection ~ 13800 2700
Wire Wire Line
	13800 2700 13400 2700
Connection ~ 13800 3500
Wire Wire Line
	13800 3500 14000 3500
Wire Wire Line
	13800 2500 13800 2450
Wire Wire Line
	13800 1750 13800 1700
Wire Wire Line
	13800 2150 13800 2100
Connection ~ 13800 2500
Wire Wire Line
	13800 2500 13400 2500
Connection ~ 13800 1700
Wire Wire Line
	13800 1700 14000 1700
$Comp
L power:GND #PWR022
U 1 1
P 13800 3100
F 0 "#PWR022" H 13800 2850 50  0001 C CNN
F 1 "GND" H 13805 2927 50  0001 C CNN
F 2 "" H 13800 3100 50  0001 C CNN
F 3 "" H 13800 3100 50  0001 C CNN
	1    13800 3100
	0    1    1    0   
$EndComp
Connection ~ 13800 3100
Wire Wire Line
	13800 3100 13800 3150
$Comp
L power:GND #PWR021
U 1 1
P 13800 2100
F 0 "#PWR021" H 13800 1850 50  0001 C CNN
F 1 "GND" H 13805 1927 50  0001 C CNN
F 2 "" H 13800 2100 50  0001 C CNN
F 3 "" H 13800 2100 50  0001 C CNN
	1    13800 2100
	0    1    1    0   
$EndComp
Connection ~ 13800 2100
Wire Wire Line
	13800 2100 13800 2050
$Comp
L Device:Polyfuse F2
U 1 1
P 13400 3100
F 0 "F2" H 13488 3100 50  0000 L CNN
F 1 "Polyfuse" H 13488 3055 50  0001 L CNN
F 2 "littelfuse:DO-214AA" H 13450 2900 50  0001 L CNN
F 3 "https://www.littelfuse.com/~/media/electronics/datasheets/sidactors/littelfuse_sidactor_mc_do_214_datasheet.pdf.pdf" H 13400 3100 50  0001 C CNN
F 4 "Littelfuse" H 13400 3100 50  0001 C CNN "Mfr"
F 5 "‎P0080SCMCLRP‎" H 13400 3100 50  0001 C CNN "Part"
	1    13400 3100
	1    0    0    -1  
$EndComp
$Comp
L Device:Polyfuse F3
U 1 1
P 13800 1900
F 0 "F3" H 13888 1900 50  0000 L CNN
F 1 "Polyfuse" H 13888 1855 50  0001 L CNN
F 2 "littelfuse:DO-214AA" H 13850 1700 50  0001 L CNN
F 3 "https://www.littelfuse.com/data/en/data_sheets/pxxxxscmc_l.pdf" H 13800 1900 50  0001 C CNN
F 4 "Littelfuse" H 13800 1900 50  0001 C CNN "Mfr"
F 5 "‎P1800SCMCLRP‎" H 13800 1900 50  0001 C CNN "Part"
	1    13800 1900
	1    0    0    -1  
$EndComp
$Comp
L Device:Polyfuse F4
U 1 1
P 13800 2300
F 0 "F4" H 13888 2300 50  0000 L CNN
F 1 "Polyfuse" H 13888 2255 50  0001 L CNN
F 2 "littelfuse:DO-214AA" H 13850 2100 50  0001 L CNN
F 3 "https://www.littelfuse.com/data/en/data_sheets/pxxxxscmc_l.pdf" H 13800 2300 50  0001 C CNN
F 4 "Littelfuse" H 13800 2300 50  0001 C CNN "Mfr"
F 5 "‎P1800SCMCLRP‎" H 13800 2300 50  0001 C CNN "Part"
	1    13800 2300
	1    0    0    -1  
$EndComp
$Comp
L Device:Polyfuse F5
U 1 1
P 13800 2900
F 0 "F5" H 13888 2900 50  0000 L CNN
F 1 "Polyfuse" H 13888 2855 50  0001 L CNN
F 2 "littelfuse:DO-214AA" H 13850 2700 50  0001 L CNN
F 3 "https://www.littelfuse.com/data/en/data_sheets/pxxxxscmc_l.pdf" H 13800 2900 50  0001 C CNN
F 4 "Littelfuse" H 13800 2900 50  0001 C CNN "Mfr"
F 5 "‎P1800SCMCLRP‎" H 13800 2900 50  0001 C CNN "Part"
	1    13800 2900
	1    0    0    -1  
$EndComp
$Comp
L Device:Polyfuse F6
U 1 1
P 13800 3300
F 0 "F6" H 13888 3300 50  0000 L CNN
F 1 "Polyfuse" H 13888 3255 50  0001 L CNN
F 2 "littelfuse:DO-214AA" H 13850 3100 50  0001 L CNN
F 3 "https://www.littelfuse.com/data/en/data_sheets/pxxxxscmc_l.pdf" H 13800 3300 50  0001 C CNN
F 4 "Littelfuse" H 13800 3300 50  0001 C CNN "Mfr"
F 5 "‎P1800SCMCLRP‎" H 13800 3300 50  0001 C CNN "Part"
	1    13800 3300
	1    0    0    -1  
$EndComp
$Comp
L Device:Fuse F10
U 1 1
P 14150 3500
F 0 "F10" V 14045 3500 50  0000 C CNN
F 1 "Fuse" V 14044 3500 50  0001 C CNN
F 2 "littelfuse:461" V 14080 3500 50  0001 C CNN
F 3 "https://www.littelfuse.com/~/media/electronics/datasheets/fuses/littelfuse_fuse_461_datasheet.pdf.pdf" H 14150 3500 50  0001 C CNN
F 4 "Littelfuse" V 14150 3500 50  0001 C CNN "Mfr"
F 5 "04611.25ER" V 14150 3500 50  0001 C CNN "Part"
	1    14150 3500
	0    1    1    0   
$EndComp
$Comp
L Device:Fuse F8
U 1 1
P 14150 2500
F 0 "F8" V 14045 2500 50  0000 C CNN
F 1 "Fuse" V 14044 2500 50  0001 C CNN
F 2 "littelfuse:461" V 14080 2500 50  0001 C CNN
F 3 "https://www.littelfuse.com/~/media/electronics/datasheets/fuses/littelfuse_fuse_461_datasheet.pdf.pdf" H 14150 2500 50  0001 C CNN
F 4 "Littelfuse" V 14150 2500 50  0001 C CNN "Mfr"
F 5 "04611.25ER" V 14150 2500 50  0001 C CNN "Part"
	1    14150 2500
	0    1    1    0   
$EndComp
$Comp
L Device:Fuse F7
U 1 1
P 14150 1700
F 0 "F7" V 14045 1700 50  0000 C CNN
F 1 "Fuse" V 14044 1700 50  0001 C CNN
F 2 "littelfuse:461" V 14080 1700 50  0001 C CNN
F 3 "https://www.littelfuse.com/~/media/electronics/datasheets/fuses/littelfuse_fuse_461_datasheet.pdf.pdf" H 14150 1700 50  0001 C CNN
F 4 "Littelfuse" V 14150 1700 50  0001 C CNN "Mfr"
F 5 "04611.25ER" V 14150 1700 50  0001 C CNN "Part"
	1    14150 1700
	0    1    1    0   
$EndComp
$Comp
L pulse:BH_1 TR1
U 1 1
P 12400 2600
F 0 "TR1" H 12400 1735 50  0000 C CNN
F 1 "BH_1" H 12400 1826 50  0000 C CNN
F 2 "pulse:BH" H 12400 3000 50  0001 C CNN
F 3 "" H 12400 3000 50  0001 C CNN
F 4 "Pulse" H 12400 2600 50  0001 C CNN "Mfr"
F 5 "T1094NL" H 12400 2600 50  0001 C CNN "Part"
	1    12400 2600
	-1   0    0    1   
$EndComp
Wire Wire Line
	14500 1700 14500 2400
Wire Wire Line
	14500 2800 14500 3500
Wire Wire Line
	12700 3200 12800 3200
Wire Wire Line
	12800 3200 12800 3500
Wire Wire Line
	12800 3500 13400 3500
Wire Wire Line
	12800 2700 12800 2800
Wire Wire Line
	12800 2800 12700 2800
Wire Wire Line
	12800 2700 13400 2700
Wire Wire Line
	12700 2400 12800 2400
Wire Wire Line
	12800 2400 12800 2500
Wire Wire Line
	12800 2500 13400 2500
Wire Wire Line
	12700 2000 12800 2000
Wire Wire Line
	12800 2000 12800 1700
Wire Wire Line
	12800 1700 13400 1700
Wire Wire Line
	12100 2800 12000 2800
Wire Wire Line
	12000 2800 12000 2700
Wire Wire Line
	12100 2400 12000 2400
Wire Wire Line
	12000 2400 12000 2500
Wire Wire Line
	12000 1700 12000 2000
Wire Wire Line
	12000 2000 12100 2000
Wire Wire Line
	12000 3500 12000 3200
Wire Wire Line
	12000 3200 12100 3200
$Comp
L semtech:RClamp3304NA U2
U 1 1
P 11100 3900
F 0 "U2" V 11375 3900 50  0000 C CNN
F 1 "RClamp3304NA" V 10724 3900 50  0001 C CNN
F 2 "ipc_son:IPC_SON11P50_260X260X65L35X25T215X126N" H 11150 3975 50  0001 C CNN
F 3 "http://www.onsemi.com/pub_link/Collateral/NUP4202W1-D.PDF" H 11150 3975 50  0001 C CNN
F 4 "Semtech" V 11100 3900 50  0001 C CNN "Mfr"
F 5 "RClamp3304NA" V 11100 3900 50  0001 C CNN "Part"
	1    11100 3900
	0    -1   -1   0   
$EndComp
NoConn ~ 10900 3900
Wire Wire Line
	10900 3800 10800 3800
Wire Wire Line
	10900 4000 10700 4000
Wire Wire Line
	11300 3800 11400 3800
Wire Wire Line
	11300 4000 11500 4000
$Comp
L power:GND #PWR019
U 1 1
P 11300 3900
F 0 "#PWR019" H 11300 3650 50  0001 C CNN
F 1 "GND" V 11305 3772 50  0001 R CNN
F 2 "" H 11300 3900 50  0001 C CNN
F 3 "" H 11300 3900 50  0001 C CNN
	1    11300 3900
	0    -1   -1   0   
$EndComp
Wire Wire Line
	11400 3800 11400 2700
Connection ~ 11400 2700
Wire Wire Line
	11500 4000 11500 3500
Connection ~ 11500 3500
Wire Wire Line
	11400 2700 12000 2700
Wire Wire Line
	11500 3500 12000 3500
NoConn ~ 12700 2200
NoConn ~ 12700 3000
Wire Wire Line
	14300 2700 15100 2700
Wire Wire Line
	15100 2800 14500 2800
Wire Wire Line
	15100 2400 14500 2400
$Comp
L Connector:RJ45 J8
U 1 1
P 15500 2700
F 0 "J8" H 15170 2704 50  0000 R CNN
F 1 "RJ45" H 15170 2795 50  0000 R CNN
F 2 "amphenol:AMPHENOL_RJHSE5080" V 15500 2725 50  0001 C CNN
F 3 "~" V 15500 2725 50  0001 C CNN
	1    15500 2700
	-1   0    0    1   
$EndComp
NoConn ~ 10000 7900
NoConn ~ 8500 7900
Wire Wire Line
	12000 3000 12100 3000
$Comp
L power:GND #PWR020
U 1 1
P 11700 3000
F 0 "#PWR020" H 11700 2750 50  0001 C CNN
F 1 "GND" V 11705 2872 50  0001 R CNN
F 2 "" H 11700 3000 50  0001 C CNN
F 3 "" H 11700 3000 50  0001 C CNN
	1    11700 3000
	0    1    1    0   
$EndComp
$Comp
L Device:C C8
U 1 1
P 11850 3000
F 0 "C8" V 12010 3000 50  0000 C CNN
F 1 "?" V 12101 3000 50  0000 C CNN
F 2 "ipc_capc:IPC_CAPC200X125X135L45N" H 11888 2850 50  0001 C CNN
F 3 "~" H 11850 3000 50  0001 C CNN
	1    11850 3000
	0    1    1    0   
$EndComp
NoConn ~ 12100 2200
$Comp
L Device:R R4
U 1 1
P 11050 2500
F 0 "R4" V 10843 2500 50  0000 C CNN
F 1 "0R" V 10934 2500 50  0000 C CNN
F 2 "ipc_resc:IPC_RESC100X50X40L25N" V 10980 2500 50  0001 C CNN
F 3 "~" H 11050 2500 50  0001 C CNN
	1    11050 2500
	0    1    1    0   
$EndComp
Connection ~ 10350 3500
Connection ~ 10350 2700
Wire Wire Line
	10350 2700 11400 2700
Wire Wire Line
	9800 2700 10350 2700
Wire Wire Line
	10350 3500 11500 3500
Wire Wire Line
	9800 3500 10350 3500
Wire Wire Line
	10350 3250 10350 3500
Wire Wire Line
	10350 2700 10350 2950
$Comp
L Device:R R5
U 1 1
P 10350 3100
F 0 "R5" H 10280 3054 50  0000 R CNN
F 1 "DNP" H 10280 3145 50  0000 R CNN
F 2 "ipc_resc:IPC_RESC100X50X40L25N" V 10280 3100 50  0001 C CNN
F 3 "~" H 10350 3100 50  0001 C CNN
	1    10350 3100
	1    0    0    1   
$EndComp
Text Label 14600 2700 0    50   ~ 0
RX_N
Text Label 14600 2400 0    50   ~ 0
TX_N
Text Label 14600 2500 0    50   ~ 0
TX_P
NoConn ~ 15100 3100
NoConn ~ 15100 3000
Wire Wire Line
	15100 2500 14300 2500
Text Label 14600 2800 0    50   ~ 0
RX_P
$Comp
L Device:C C7
U 1 1
P 11050 1700
F 0 "C7" V 10798 1700 50  0000 C CNN
F 1 "680N" V 10889 1700 50  0000 C CNN
F 2 "ipc_capc:IPC_CAPC100X50X55L25N" H 11088 1550 50  0001 C CNN
F 3 "~" H 11050 1700 50  0001 C CNN
	1    11050 1700
	0    1    1    0   
$EndComp
Wire Wire Line
	11200 2500 12000 2500
Wire Wire Line
	11200 1700 12000 1700
Text Label 9900 1700 0    50   ~ 0
LIU_TX_N
Text Label 9900 2500 0    50   ~ 0
LIU_TX_P
Text Label 9900 2700 0    50   ~ 0
LIU_RX_N
Text Label 9900 3500 0    50   ~ 0
LIU_RX_P
Text Label 11250 2500 0    50   ~ 0
LIU_TX_1_P
Text Label 11250 1700 0    50   ~ 0
LIU_TX_1_N
Text Label 12900 1700 0    50   ~ 0
TX_1_N
Text Label 12900 2500 0    50   ~ 0
TX_1_P
Text Label 12900 2700 0    50   ~ 0
RX_1_N
Text Label 12900 3500 0    50   ~ 0
RX_1_P
Wire Wire Line
	9800 1700 10800 1700
Wire Wire Line
	9800 2500 10700 2500
Wire Wire Line
	10800 3800 10800 1700
Connection ~ 10800 1700
Wire Wire Line
	10800 1700 10900 1700
Wire Wire Line
	10700 4000 10700 2500
Connection ~ 10700 2500
Wire Wire Line
	10700 2500 10900 2500
NoConn ~ 15100 2600
NoConn ~ 15100 2900
$EndSCHEMATC
